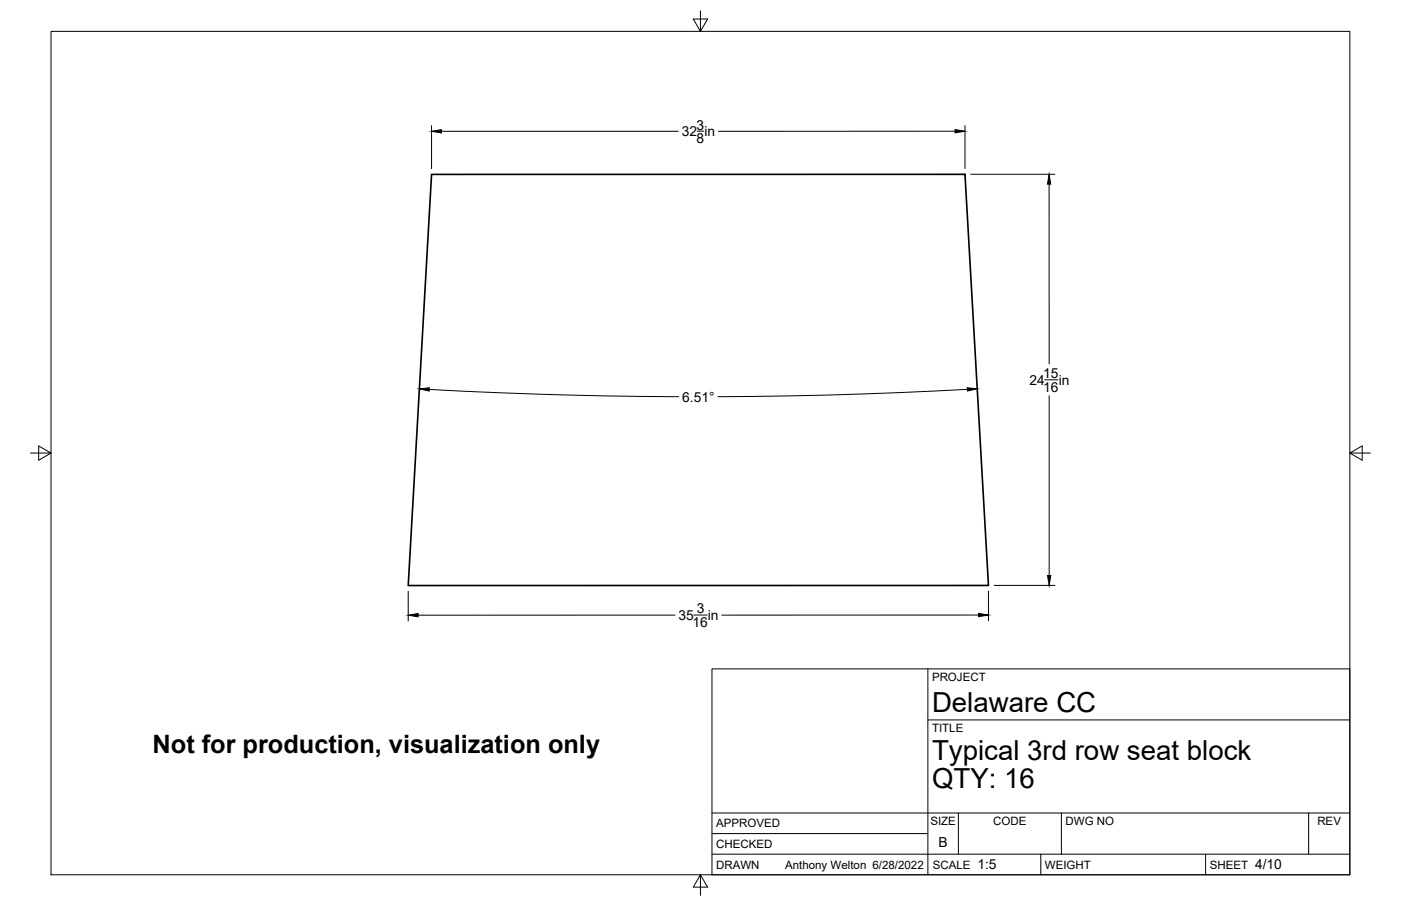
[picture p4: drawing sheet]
<svg xmlns="http://www.w3.org/2000/svg" width="432mm" height="279mm" viewBox="0 0 432 279" stroke-linecap="round" stroke-linejoin="round" font-family="sans-serif">
<!-- layer: Visible -->
<path d="M133 53.8h164.4l7.3 126.8h-178.9z" fill="none" stroke="#000" stroke-width=".51"/>
<!-- layer: Border -->
<path d="M15.7 9.7h400.3v260.1h-400.3zM215.9 3.3v6.4l-2.2-3.8h4.4l-2.2 3.8M9.4 139.7h6.3l-3.8-2.2v4.4l3.8-2.2M416 139.7l3.8 2.2v-4.4l-3.8 2.2h6.4M215.9 269.8l2.2 3.8h-4.4l2.2-3.8v6.3" fill="none" stroke="#000" stroke-width=".31"/>
<!-- layer: Titleblock -->
<path d="M219.4 206.3h196.6v63.5h-196.6zM286 206.3v63.5M286 222h130M219.4 257.1h66.6M219.4 250.7h196.6M295.4 250.7v12.7M327.1 250.7v12.7M403.3 250.7v12.7M219.4 263.4h196.6M320.8 263.4v6.4M371.6 263.4v6.4" fill="none" stroke="#000" stroke-width=".31"/>
<!-- layer: Dimensions -->
<g fill="none" stroke="#000" stroke-width=".31">
<path d="M133 38.7v13.3M297.4 38.7v13.3M136.1 40.5h72.9M214.9 40.4h2M294.4 40.5h-73M299.2 53.7h25.9M323.3 56.8l.1 55.4M322 117.1h4.1M132.3 120.1l32.9 1.4 22 .6 22 .2M298.2 120.1l-44 1.8-32.9 .4M323.4 122v55.5M125.8 182.4v9.1"/>
<path d="M208 189.7h-79.1M213.9 189.7h4M301.6 189.7h-79.2M304.7 182.3v9.2M306.4 180.5h18.7"/>
</g>
<path d="M133 40.5l3.1-.5v1zM294.4 40l3 .5-3 .5zM323.3 53.7l.5 3.1h-1zM298.1 119.6l3.1 .3-3 .7zM129.3 119.9l3-.3v1zM322.9 177.5h1l-.5 3zM125.8 189.7l3.1-.5v1zM301.6 189.2l3.1 .5-3.1 .5z" fill="#000" stroke="#000" stroke-width=".31"/>
<g font-size="8.5">
<text x="287.3" y="219.5">Delaware CC</text>
<text x="287.3" y="234.5">Typical 3rd row seat block</text>
<text x="287.3" y="243.1">QTY: 16</text>
</g>
<text font-size="7.8" x="47" y="232.4">Not for production, visualization only</text>
<g font-size="4.3">
<text x="210.1" y="42">32 in</text>
<text x="214.7" y="39.9">3</text>
<text x="214.7" y="44.1">8</text>
<text x="317.3" y="118.7">24</text>
<text x="321.5" y="116.6">15</text>
<text x="326.3" y="118.7">in</text>
<text x="210.3" y="123.9">6.51°</text>
<text x="321.5" y="120.8">16</text>
<text x="209.1" y="191.2">35</text>
<text x="214.7" y="189.2">3</text>
<text x="218.1" y="191.2">in</text>
<text x="213.4" y="193.3">16</text>
<text x="289.3" y="261.2">B</text>
<text x="301.2" y="268.1">1:5</text>
<text x="386.8" y="268.1">4/10</text>
</g>
<g font-size="3.5">
<text x="287.3" y="210.1">PROJECT</text>
<text x="287.3" y="225.8">TITLE</text>
<text x="220.7" y="255.2">APPROVED</text>
<text x="286.7" y="254.5">SIZE</text>
<text x="306.1" y="254.5">CODE</text>
<text x="328.4" y="254.5">DWG NO</text>
<text x="406" y="254.5">REV</text>
<text x="220.7" y="261.5">CHECKED</text>
<text x="220.7" y="267.9">DRAWN</text>
<text x="242" y="267.9">Anthony Welton 6/28/2022</text>
<text x="287.5" y="267.9">SCALE</text>
<text x="322.1" y="267.9">WEIGHT</text>
<text x="372.9" y="267.9">SHEET</text>
</g>
</svg>
